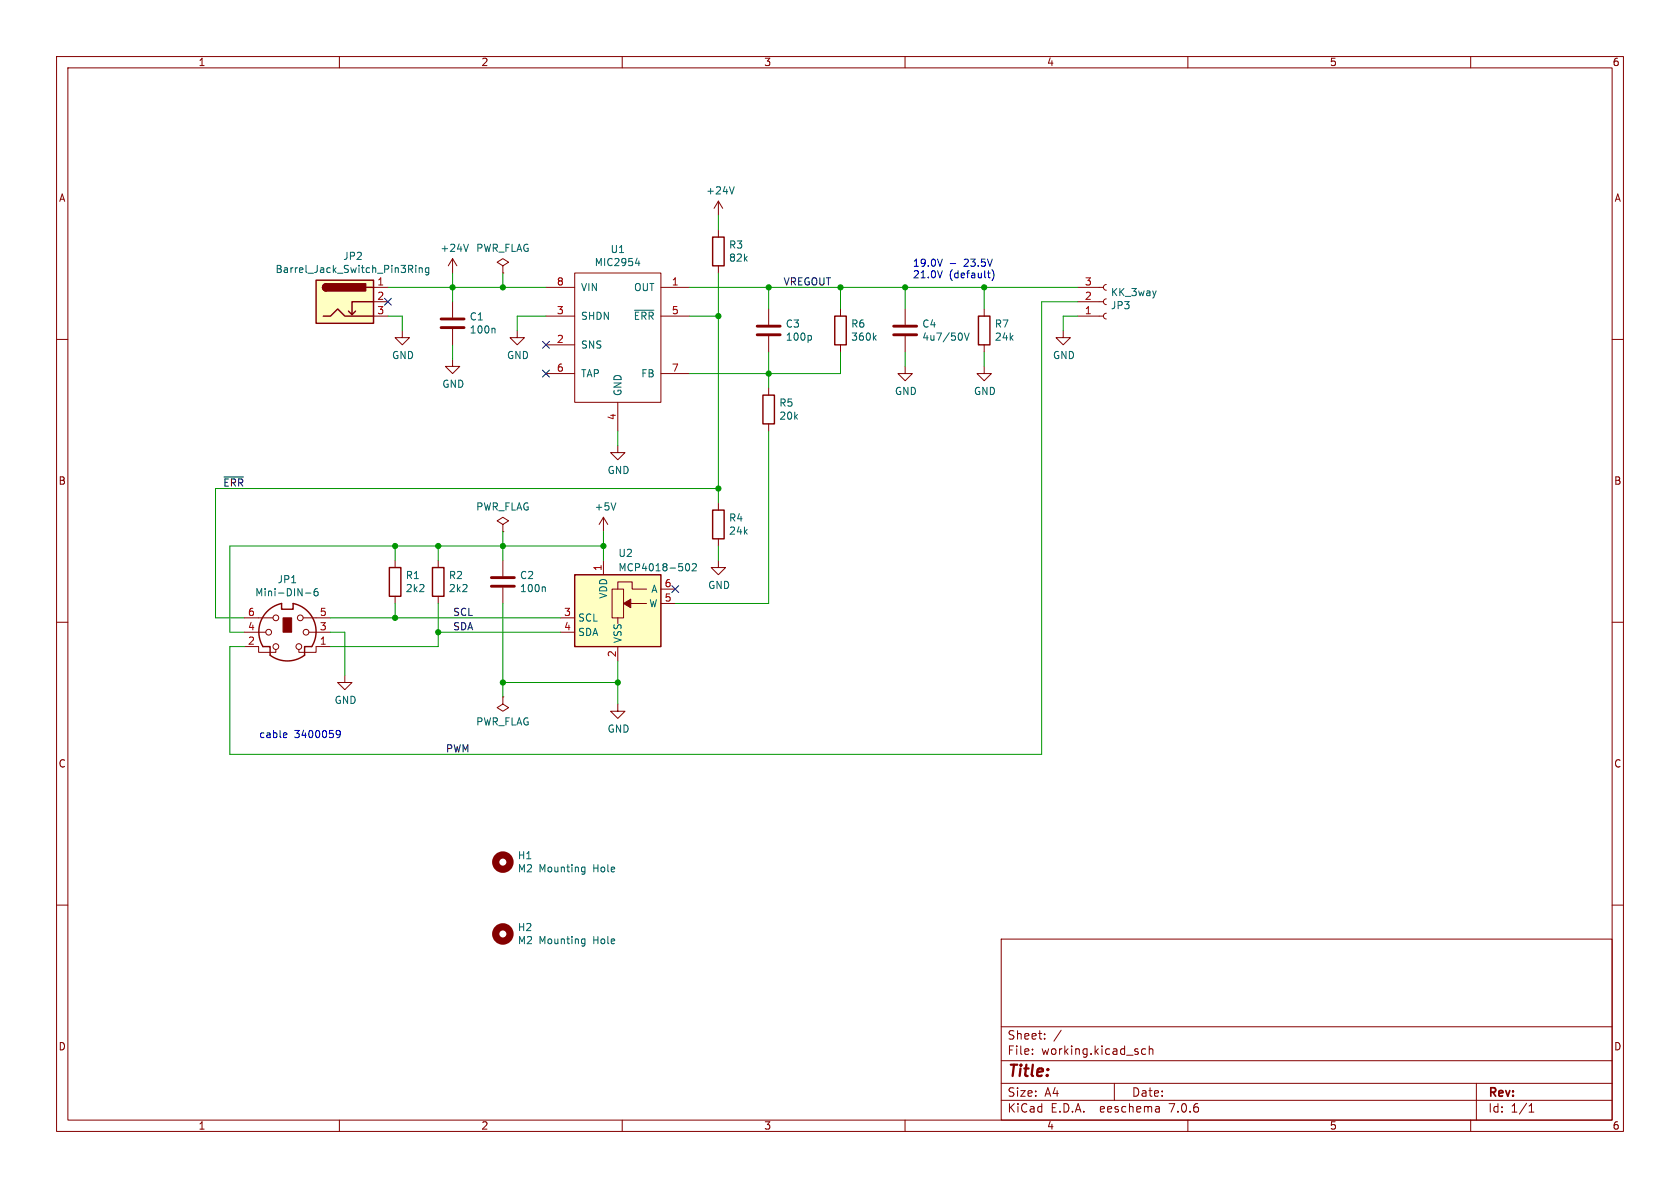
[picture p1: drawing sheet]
EESchema Schematic File Version 4
EELAYER 30 0
EELAYER END
$Descr A4 11693 8268
encoding utf-8
Sheet 1 1
Title ""
Date ""
Rev ""
Comp ""
Comment1 ""
Comment2 ""
Comment3 ""
Comment4 ""
$EndDescr
$Comp
L jakub:MIC2954 U1
U 1 1
P 4300 2100
F 0 "U1" H 4300 2465 50  0000 C CNN
F 1 "MIC2954" H 4300 2374 50  0000 C CNN
F 2 "Package_SO:SO-8_3.9x4.9mm_P1.27mm" H 4100 1900 50  0001 C CNN
F 3 "http://ww1.microchip.com/downloads/en/DeviceDoc/mic2954.pdf" H 4300 2373 50  0001 C CNN
F 4 "Farnell" H 4300 2150 60  0001 C CNN "Supplier"
F 5 "MIC2954-08YM" H 4300 2100 50  0001 C CNN "Part Number"
F 6 "Micrel" H 4300 2100 50  0001 C CNN "Manufacturer"
F 7 "SO-8" H 4300 2100 50  0001 C CNN "Package"
F 8 "2510052" H 4300 2100 50  0001 C CNN "Order Code"
F 9 "250mA low-dropout regulator" H 4300 2100 50  0001 C CNN "Note"
	1    4300 2100
	1    0    0    -1  
$EndComp
NoConn ~ 3800 2400
NoConn ~ 3800 2600
Wire Wire Line
	4300 3000 4300 3100
Wire Wire Line
	3800 2200 3600 2200
Wire Wire Line
	3600 2200 3600 2300
$Comp
L power:GND #PWR05
U 1 1
P 3600 2300
F 0 "#PWR05" H 3600 2050 50  0001 C CNN
F 1 "GND" H 3605 2127 50  0000 C CNN
F 2 "" H 3600 2300 50  0001 C CNN
F 3 "" H 3600 2300 50  0001 C CNN
	1    3600 2300
	1    0    0    -1  
$EndComp
$Comp
L power:GND #PWR07
U 1 1
P 4300 3100
F 0 "#PWR07" H 4300 2850 50  0001 C CNN
F 1 "GND" H 4305 2927 50  0000 C CNN
F 2 "" H 4300 3100 50  0001 C CNN
F 3 "" H 4300 3100 50  0001 C CNN
	1    4300 3100
	1    0    0    -1  
$EndComp
$Comp
L Device:C C3
U 1 1
P 5350 2300
F 0 "C3" H 5465 2346 50  0000 L CNN
F 1 "100p" H 5465 2255 50  0000 L CNN
F 2 "Capacitor_SMD:C_0603_1608Metric" H 5388 2150 50  0001 C CNN
F 3 "~" H 5350 2300 50  0001 C CNN
F 4 "MC0603B101K500CT" H 5350 2300 50  0001 C CNN "Part Number"
F 5 "Multicomp" H 5350 2300 50  0001 C CNN "Manufacturer"
F 6 "0603" H 5350 2300 50  0001 C CNN "Package"
F 7 "Farnell" H 5350 2300 50  0001 C CNN "Supplier"
F 8 "2627425" H 5350 2300 50  0001 C CNN "Order Code"
F 9 "100pF/50V 0603 ceramic capacitor X7R" H 5350 2300 50  0001 C CNN "Note"
	1    5350 2300
	1    0    0    -1  
$EndComp
Wire Wire Line
	5350 2150 5350 2000
Wire Wire Line
	5350 2000 4800 2000
Wire Wire Line
	5350 2450 5350 2600
Wire Wire Line
	5350 2600 4800 2600
$Comp
L Device:R R6
U 1 1
P 5850 2300
F 0 "R6" H 5920 2346 50  0000 L CNN
F 1 "360k" H 5920 2255 50  0000 L CNN
F 2 "Resistor_SMD:R_0603_1608Metric" V 5780 2300 50  0001 C CNN
F 3 "~" H 5850 2300 50  0001 C CNN
F 4 "360kΩ 100mW 0603 resistor" H 5850 2300 50  0001 C CNN "Note"
F 5 "MCWR06X3603FTL" H 5850 2300 50  0001 C CNN "Part Number"
F 6 "Multicomp" H 5850 2300 50  0001 C CNN "Manufacturer"
F 7 "0603" H 5850 2300 50  0001 C CNN "Package"
F 8 "Farnell" H 5850 2300 50  0001 C CNN "Supplier"
F 9 "2447347" H 5850 2300 50  0001 C CNN "Order Code"
	1    5850 2300
	1    0    0    -1  
$EndComp
Wire Wire Line
	5850 2150 5850 2000
Wire Wire Line
	5850 2000 5350 2000
Connection ~ 5350 2000
$Comp
L Device:R R5
U 1 1
P 5350 2850
F 0 "R5" H 5420 2896 50  0000 L CNN
F 1 "20k" H 5420 2805 50  0000 L CNN
F 2 "Resistor_SMD:R_0603_1608Metric" V 5280 2850 50  0001 C CNN
F 3 "~" H 5350 2850 50  0001 C CNN
F 4 "MCWR06X2002FTL" H 5350 2850 50  0001 C CNN "Part Number"
F 5 "Farnell" H 5350 2850 50  0001 C CNN "Manufacturer"
F 6 "0603" H 5350 2850 50  0001 C CNN "Package"
F 7 "Farnell" H 5350 2850 50  0001 C CNN "Supplier"
F 8 "2447293" H 5350 2850 50  0001 C CNN "Order Code"
F 9 "20kΩ 100mW 0603 resistor" H 5350 2850 50  0001 C CNN "Note"
	1    5350 2850
	1    0    0    -1  
$EndComp
Wire Wire Line
	5350 2600 5350 2700
Connection ~ 5350 2600
$Comp
L power:GND #PWR08
U 1 1
P 4300 4900
F 0 "#PWR08" H 4300 4650 50  0001 C CNN
F 1 "GND" H 4305 4727 50  0000 C CNN
F 2 "" H 4300 4900 50  0001 C CNN
F 3 "" H 4300 4900 50  0001 C CNN
	1    4300 4900
	1    0    0    -1  
$EndComp
$Comp
L Device:C C1
U 1 1
P 3150 2250
F 0 "C1" H 3265 2296 50  0000 L CNN
F 1 "100n" H 3265 2205 50  0000 L CNN
F 2 "Capacitor_SMD:C_0603_1608Metric" H 3188 2100 50  0001 C CNN
F 3 "~" H 3150 2250 50  0001 C CNN
F 4 "MC0603B104K500CT" H 3150 2250 50  0001 C CNN "Part Number"
F 5 "Multicomp" H 3150 2250 50  0001 C CNN "Manufacturer"
F 6 "0603" H 3150 2250 50  0001 C CNN "Package"
F 7 "Farnell" H 3150 2250 50  0001 C CNN "Supplier"
F 8 "1759122" H 3150 2250 50  0001 C CNN "Order Code"
F 9 "100nF/50V 0603 ceramic capacitor X7R" H 3150 2250 50  0001 C CNN "Note"
	1    3150 2250
	1    0    0    -1  
$EndComp
Wire Wire Line
	3800 2000 3500 2000
Wire Wire Line
	3150 2000 3150 2100
Wire Wire Line
	3150 2400 3150 2500
$Comp
L power:GND #PWR04
U 1 1
P 3150 2500
F 0 "#PWR04" H 3150 2250 50  0001 C CNN
F 1 "GND" H 3155 2327 50  0000 C CNN
F 2 "" H 3150 2500 50  0001 C CNN
F 3 "" H 3150 2500 50  0001 C CNN
	1    3150 2500
	1    0    0    -1  
$EndComp
$Comp
L power:+24V #PWR03
U 1 1
P 3150 1900
F 0 "#PWR03" H 3150 1750 50  0001 C CNN
F 1 "+24V" H 3165 2073 50  0000 C CNN
F 2 "" H 3150 1900 50  0001 C CNN
F 3 "" H 3150 1900 50  0001 C CNN
	1    3150 1900
	1    0    0    -1  
$EndComp
Wire Wire Line
	3150 1900 3150 2000
Connection ~ 3150 2000
$Comp
L Device:C C4
U 1 1
P 6300 2300
F 0 "C4" H 6415 2346 50  0000 L CNN
F 1 "4u7/50V" H 6415 2255 50  0000 L CNN
F 2 "Capacitor_SMD:C_1206_3216Metric" H 6338 2150 50  0001 C CNN
F 3 "~" H 6300 2300 50  0001 C CNN
F 4 "GRM31CR71H475KA12L" H 6300 2300 50  0001 C CNN "Part Number"
F 5 "Murata" H 6300 2300 50  0001 C CNN "Manufacturer"
F 6 "1206" H 6300 2300 50  0001 C CNN "Package"
F 7 "Farnell" H 6300 2300 50  0001 C CNN "Supplier"
F 8 "1735545" H 6300 2300 50  0001 C CNN "Order Code"
F 9 "4.7µF/50V X7R ceramic capacitor 1206" H 6300 2300 50  0001 C CNN "Note"
	1    6300 2300
	1    0    0    -1  
$EndComp
Wire Wire Line
	6300 2150 6300 2000
Wire Wire Line
	6300 2000 5850 2000
Connection ~ 5850 2000
Wire Wire Line
	6300 2450 6300 2550
$Comp
L power:GND #PWR011
U 1 1
P 6300 2550
F 0 "#PWR011" H 6300 2300 50  0001 C CNN
F 1 "GND" H 6305 2377 50  0000 C CNN
F 2 "" H 6300 2550 50  0001 C CNN
F 3 "" H 6300 2550 50  0001 C CNN
	1    6300 2550
	1    0    0    -1  
$EndComp
Wire Wire Line
	4300 4900 4300 4750
Wire Wire Line
	4700 4200 5350 4200
Wire Wire Line
	5350 3000 5350 4200
Wire Wire Line
	4200 3900 4200 3800
$Comp
L power:+5V #PWR06
U 1 1
P 4200 3700
F 0 "#PWR06" H 4200 3550 50  0001 C CNN
F 1 "+5V" H 4215 3873 50  0000 C CNN
F 2 "" H 4200 3700 50  0001 C CNN
F 3 "" H 4200 3700 50  0001 C CNN
	1    4200 3700
	1    0    0    -1  
$EndComp
$Comp
L Device:C C2
U 1 1
P 3500 4050
F 0 "C2" H 3615 4096 50  0000 L CNN
F 1 "100n" H 3615 4005 50  0000 L CNN
F 2 "Capacitor_SMD:C_0603_1608Metric" H 3538 3900 50  0001 C CNN
F 3 "~" H 3500 4050 50  0001 C CNN
F 4 "MC0603B104K500CT" H 3500 4050 50  0001 C CNN "Part Number"
F 5 "Multicomp" H 3500 4050 50  0001 C CNN "Manufacturer"
F 6 "0603" H 3500 4050 50  0001 C CNN "Package"
F 7 "Farnell" H 3500 4050 50  0001 C CNN "Supplier"
F 8 "1759122" H 3500 4050 50  0001 C CNN "Order Code"
F 9 "100nf/50V 0603 ceramic capacitor X7R" H 3500 4050 50  0001 C CNN "Note"
	1    3500 4050
	1    0    0    -1  
$EndComp
Wire Wire Line
	4200 3800 3500 3800
Connection ~ 4200 3800
Wire Wire Line
	4200 3800 4200 3700
Wire Wire Line
	3500 3900 3500 3800
Wire Wire Line
	3500 4750 4300 4750
Connection ~ 4300 4750
Wire Wire Line
	4300 4750 4300 4600
Connection ~ 3500 3800
Connection ~ 6300 2000
Wire Wire Line
	5350 2600 5850 2600
Wire Wire Line
	5850 2600 5850 2450
Text Notes 6350 1950 0    50   ~ 0
19.0V - 23.5V\n21.0V (default)
$Comp
L Connector:Mini-DIN-6 JP1
U 1 1
P 2000 4400
F 0 "JP1" H 2000 4767 50  0000 C CNN
F 1 "Mini-DIN-6" H 2000 4676 50  0000 C CNN
F 2 "jakub:MiniDIN6way" H 2000 4400 50  0001 C CNN
F 3 "http://service.powerdynamics.com/ec/Catalog17/Section%2011.pdf" H 2000 4400 50  0001 C CNN
F 4 "PSG01567" H 2000 4400 50  0001 C CNN "Part Number"
F 5 "Pro Signal" H 2000 4400 50  0001 C CNN "Manufacturer"
F 6 "Chassis" H 2000 4400 50  0001 C CNN "Package"
F 7 "Farnell" H 2000 4400 50  0001 C CNN "Supplier"
F 8 "1280671" H 2000 4400 50  0001 C CNN "Order Code"
F 9 "6way mini DIN Connector" H 2000 4400 50  0001 C CNN "Note"
	1    2000 4400
	1    0    0    -1  
$EndComp
Wire Wire Line
	2300 4300 2750 4300
Wire Wire Line
	2300 4500 3050 4500
Wire Wire Line
	3050 4500 3050 4400
Wire Wire Line
	3050 4400 3900 4400
Wire Wire Line
	2300 4400 2400 4400
Wire Wire Line
	2400 4400 2400 4700
Wire Wire Line
	3500 4200 3500 4750
$Comp
L power:GND #PWR01
U 1 1
P 2400 4700
F 0 "#PWR01" H 2400 4450 50  0001 C CNN
F 1 "GND" H 2405 4527 50  0000 C CNN
F 2 "" H 2400 4700 50  0001 C CNN
F 3 "" H 2400 4700 50  0001 C CNN
	1    2400 4700
	1    0    0    -1  
$EndComp
Wire Wire Line
	1700 4400 1600 4400
Wire Wire Line
	1600 4400 1600 3800
Wire Wire Line
	1600 3800 2750 3800
$Comp
L Potentiometer_Digital:MCP4018-xxxxLT U2
U 1 1
P 4300 4300
F 0 "U2" H 4300 4750 50  0000 L CNN
F 1 "MCP4018-502" H 4300 4650 50  0000 L CNN
F 2 "Package_TO_SOT_SMD:SOT-363_SC-70-6" H 4350 4050 50  0001 L CNN
F 3 "http://ww1.microchip.com/downloads/en/DeviceDoc/22147a.pdf" H 4350 3750 50  0001 L CNN
F 4 "MCP4018T-502E/LT" H 4300 4300 50  0001 C CNN "Part Number"
F 5 "Microchip" H 4300 4300 50  0001 C CNN "Manufacturer"
F 6 "SC70-6" H 4300 4300 50  0001 C CNN "Package"
F 7 "Farnell" H 4300 4300 50  0001 C CNN "Supplier"
F 8 "1800210" H 4300 4300 50  0001 C CNN "Order Code"
F 9 "7-bit single I2C digital POT with volatile memory" H 4300 4300 50  0001 C CNN "Note"
	1    4300 4300
	1    0    0    -1  
$EndComp
NoConn ~ 4700 4100
Text Notes 1800 5150 0    50   ~ 0
cable 3400059
Wire Wire Line
	2700 2000 3150 2000
$Comp
L Connector:Barrel_Jack_Switch_Pin3Ring JP2
U 1 1
P 2400 2100
F 0 "JP2" H 2457 2417 50  0000 C CNN
F 1 "Barrel_Jack_Switch_Pin3Ring" H 2457 2326 50  0000 C CNN
F 2 "jakub:2.1mmBarrelJackTop" H 2450 2060 50  0001 C CNN
F 3 "~" H 2450 2060 50  0001 C CNN
F 4 "FC681473" H 2400 2100 50  0001 C CNN "Part Number"
F 5 "Cliff Electronic" H 2400 2100 50  0001 C CNN "Manufacturer"
F 6 "Chassis" H 2400 2100 50  0001 C CNN "Package"
F 7 "Farnell" H 2400 2100 50  0001 C CNN "Supplier"
F 8 "2353931" H 2400 2100 50  0001 C CNN "Order Code"
F 9 "2.1mm panel mounting DC socket" H 2400 2100 50  0001 C CNN "Note"
	1    2400 2100
	1    0    0    -1  
$EndComp
NoConn ~ 2700 2100
Wire Wire Line
	2700 2200 2800 2200
Wire Wire Line
	2800 2200 2800 2300
$Comp
L power:GND #PWR02
U 1 1
P 2800 2300
F 0 "#PWR02" H 2800 2050 50  0001 C CNN
F 1 "GND" H 2805 2127 50  0000 C CNN
F 2 "" H 2800 2300 50  0001 C CNN
F 3 "" H 2800 2300 50  0001 C CNN
	1    2800 2300
	1    0    0    -1  
$EndComp
Wire Wire Line
	6300 2000 6850 2000
Wire Wire Line
	7500 2200 7400 2200
Wire Wire Line
	7400 2200 7400 2300
$Comp
L power:GND #PWR013
U 1 1
P 7400 2300
F 0 "#PWR013" H 7400 2050 50  0001 C CNN
F 1 "GND" H 7405 2127 50  0000 C CNN
F 2 "" H 7400 2300 50  0001 C CNN
F 3 "" H 7400 2300 50  0001 C CNN
	1    7400 2300
	1    0    0    -1  
$EndComp
Wire Wire Line
	7500 2100 7250 2100
Wire Wire Line
	7250 2100 7250 5250
Wire Wire Line
	7250 5250 1600 5250
Wire Wire Line
	1600 5250 1600 4500
Wire Wire Line
	1600 4500 1700 4500
$Comp
L power:PWR_FLAG #FLG01
U 1 1
P 3500 1900
F 0 "#FLG01" H 3500 1975 50  0001 C CNN
F 1 "PWR_FLAG" H 3500 2073 50  0000 C CNN
F 2 "" H 3500 1900 50  0001 C CNN
F 3 "~" H 3500 1900 50  0001 C CNN
	1    3500 1900
	1    0    0    -1  
$EndComp
Wire Wire Line
	3500 1900 3500 2000
Connection ~ 3500 2000
Wire Wire Line
	3500 2000 3150 2000
$Comp
L power:PWR_FLAG #FLG02
U 1 1
P 3500 3700
F 0 "#FLG02" H 3500 3775 50  0001 C CNN
F 1 "PWR_FLAG" H 3500 3873 50  0000 C CNN
F 2 "" H 3500 3700 50  0001 C CNN
F 3 "~" H 3500 3700 50  0001 C CNN
	1    3500 3700
	1    0    0    -1  
$EndComp
Wire Wire Line
	3500 3700 3500 3800
$Comp
L power:PWR_FLAG #FLG03
U 1 1
P 3500 4850
F 0 "#FLG03" H 3500 4925 50  0001 C CNN
F 1 "PWR_FLAG" H 3500 5023 50  0000 C CNN
F 2 "" H 3500 4850 50  0001 C CNN
F 3 "~" H 3500 4850 50  0001 C CNN
	1    3500 4850
	-1   0    0    1   
$EndComp
Wire Wire Line
	3500 4850 3500 4750
Connection ~ 3500 4750
$Comp
L Device:R R3
U 1 1
P 5000 1750
F 0 "R3" H 5070 1796 50  0000 L CNN
F 1 "82k" H 5070 1705 50  0000 L CNN
F 2 "Resistor_SMD:R_0603_1608Metric" V 4930 1750 50  0001 C CNN
F 3 "~" H 5000 1750 50  0001 C CNN
F 4 "MCWR06X8202FTL" H 5000 1750 50  0001 C CNN "Part Number"
F 5 "Multicomp" H 5000 1750 50  0001 C CNN "Manufacturer"
F 6 "0603" H 5000 1750 50  0001 C CNN "Package"
F 7 "Farnell" H 5000 1750 50  0001 C CNN "Supplier"
F 8 "2447438" H 5000 1750 50  0001 C CNN "Order Code"
F 9 "82kΩ 100mW 0603 resistor" H 5000 1750 50  0001 C CNN "Note"
	1    5000 1750
	1    0    0    -1  
$EndComp
Wire Wire Line
	5000 1600 5000 1500
$Comp
L power:+24V #PWR09
U 1 1
P 5000 1500
F 0 "#PWR09" H 5000 1350 50  0001 C CNN
F 1 "+24V" H 5015 1673 50  0000 C CNN
F 2 "" H 5000 1500 50  0001 C CNN
F 3 "" H 5000 1500 50  0001 C CNN
	1    5000 1500
	1    0    0    -1  
$EndComp
$Comp
L Device:R R4
U 1 1
P 5000 3650
F 0 "R4" H 5070 3696 50  0000 L CNN
F 1 "24k" H 5070 3605 50  0000 L CNN
F 2 "Resistor_SMD:R_0603_1608Metric" V 4930 3650 50  0001 C CNN
F 3 "~" H 5000 3650 50  0001 C CNN
F 4 "20kΩ 100mW 0603 resistor" H 5000 3650 50  0001 C CNN "Note"
F 5 "MCWR06X2002FTL" H 5000 3650 50  0001 C CNN "Part Number"
F 6 "Multicomp" H 5000 3650 50  0001 C CNN "Manufacturer"
F 7 "0603" H 5000 3650 50  0001 C CNN "Package"
F 8 "Farnell" H 5000 3650 50  0001 C CNN "Supplier"
F 9 "2447293" H 5000 3650 50  0001 C CNN "Order Code"
	1    5000 3650
	1    0    0    -1  
$EndComp
Wire Wire Line
	1700 4300 1500 4300
Wire Wire Line
	1500 4300 1500 3400
Wire Wire Line
	1500 3400 5000 3400
Wire Wire Line
	4800 2200 5000 2200
Connection ~ 5000 2200
Wire Wire Line
	5000 2200 5000 1900
Wire Wire Line
	5000 3800 5000 3900
$Comp
L power:GND #PWR010
U 1 1
P 5000 3900
F 0 "#PWR010" H 5000 3650 50  0001 C CNN
F 1 "GND" H 5005 3727 50  0000 C CNN
F 2 "" H 5000 3900 50  0001 C CNN
F 3 "" H 5000 3900 50  0001 C CNN
	1    5000 3900
	1    0    0    -1  
$EndComp
Text Label 1550 3400 0    50   ~ 0
~ERR
Text Label 5450 2000 0    50   ~ 0
VREGOUT
Text Label 3150 4300 0    50   ~ 0
SCL
Text Label 3150 4400 0    50   ~ 0
SDA
Text Label 3100 5250 0    50   ~ 0
PWM
$Comp
L Device:R R7
U 1 1
P 6850 2300
F 0 "R7" H 6920 2346 50  0000 L CNN
F 1 "24k" H 6920 2255 50  0000 L CNN
F 2 "Resistor_SMD:R_0603_1608Metric" V 6780 2300 50  0001 C CNN
F 3 "~" H 6850 2300 50  0001 C CNN
F 4 "24kΩ 100mW 0603 resistor" H 6850 2300 50  0001 C CNN "Note"
F 5 "MCWR06X2402FTL" H 6850 2300 50  0001 C CNN "Part Number"
F 6 "Multicomp" H 6850 2300 50  0001 C CNN "Manufacturer"
F 7 "0603" H 6850 2300 50  0001 C CNN "Package"
F 8 "Farnell" H 6850 2300 50  0001 C CNN "Supplier"
F 9 "2447308" H 6850 2300 50  0001 C CNN "Order Code"
	1    6850 2300
	1    0    0    -1  
$EndComp
Wire Wire Line
	6850 2150 6850 2000
Connection ~ 6850 2000
Wire Wire Line
	6850 2000 7500 2000
Wire Wire Line
	6850 2450 6850 2550
$Comp
L power:GND #PWR012
U 1 1
P 6850 2550
F 0 "#PWR012" H 6850 2300 50  0001 C CNN
F 1 "GND" H 6855 2377 50  0000 C CNN
F 2 "" H 6850 2550 50  0001 C CNN
F 3 "" H 6850 2550 50  0001 C CNN
	1    6850 2550
	1    0    0    -1  
$EndComp
$Comp
L Mechanical:MountingHole H1
U 1 1
P 3500 6000
F 0 "H1" H 3600 6046 50  0000 L CNN
F 1 "M2 Mounting Hole" H 3600 5955 50  0000 L CNN
F 2 "MountingHole:MountingHole_2.2mm_M2" H 3500 6000 50  0001 C CNN
F 3 "~" H 3500 6000 50  0001 C CNN
	1    3500 6000
	1    0    0    -1  
$EndComp
$Comp
L Mechanical:MountingHole H2
U 1 1
P 3500 6500
F 0 "H2" H 3600 6546 50  0000 L CNN
F 1 "M2 Mounting Hole" H 3600 6455 50  0000 L CNN
F 2 "MountingHole:MountingHole_2.2mm_M2" H 3500 6500 50  0001 C CNN
F 3 "~" H 3500 6500 50  0001 C CNN
	1    3500 6500
	1    0    0    -1  
$EndComp
$Comp
L Connector:Conn_01x03_Female JP3
U 1 1
P 7700 2100
F 0 "JP3" H 7728 2126 50  0000 L CNN
F 1 "KK_3way" H 7728 2035 50  0000 L CNN
F 2 "Connector_Molex:Molex_KK-254_AE-6410-03A_1x03_P2.54mm_Vertical" H 7700 2100 50  0001 C CNN
F 3 "~" H 7700 2100 50  0001 C CNN
F 4 "22-27-2031" H 7700 2100 50  0001 C CNN "Part Number"
F 5 "Molex" H 7700 2100 50  0001 C CNN "Manufacturer"
F 6 "2.54mm" H 7700 2100 50  0001 C CNN "Package"
F 7 "Farnell" H 7700 2100 50  0001 C CNN "Supplier"
F 8 "9731156" H 7700 2100 50  0001 C CNN "Order Code"
F 9 "KK 254 Wire-to-Board Header" H 7700 2100 50  0001 C CNN "Note"
	1    7700 2100
	1    0    0    1   
$EndComp
Wire Wire Line
	5000 2200 5000 3400
$Comp
L Device:R R1
U 1 1
P 2750 4050
F 0 "R1" H 2820 4096 50  0000 L CNN
F 1 "2k2" H 2820 4005 50  0000 L CNN
F 2 "Resistor_SMD:R_0603_1608Metric" V 2680 4050 50  0001 C CNN
F 3 "~" H 2750 4050 50  0001 C CNN
F 4 "2.2kΩ 100mW 0603 resistor" H 2750 4050 50  0001 C CNN "Note"
F 5 "MCWR06X2201FTL" H 2750 4050 50  0001 C CNN "Part Number"
F 6 "Multicomp" H 2750 4050 50  0001 C CNN "Manufacturer"
F 7 "0603" H 2750 4050 50  0001 C CNN "Package"
F 8 "Farnell" H 2750 4050 50  0001 C CNN "Supplier"
F 9 "2447320" H 2750 4050 50  0001 C CNN "Order Code"
	1    2750 4050
	1    0    0    -1  
$EndComp
Wire Wire Line
	2750 3900 2750 3800
Connection ~ 2750 3800
Wire Wire Line
	2750 3800 3050 3800
Wire Wire Line
	3050 3900 3050 3800
Connection ~ 3050 3800
Wire Wire Line
	3050 3800 3500 3800
Wire Wire Line
	3050 4200 3050 4400
Connection ~ 3050 4400
Wire Wire Line
	2750 4200 2750 4300
Connection ~ 2750 4300
Wire Wire Line
	2750 4300 3900 4300
$Comp
L Device:R R2
U 1 1
P 3050 4050
F 0 "R2" H 3120 4096 50  0000 L CNN
F 1 "2k2" H 3120 4005 50  0000 L CNN
F 2 "Resistor_SMD:R_0603_1608Metric" V 2980 4050 50  0001 C CNN
F 3 "~" H 3050 4050 50  0001 C CNN
F 4 "2.2kΩ 100mW 0603 resistor" H 3050 4050 50  0001 C CNN "Note"
F 5 "MCWR06X2201FTL" H 3050 4050 50  0001 C CNN "Part Number"
F 6 "Multicomp" H 3050 4050 50  0001 C CNN "Manufacturer"
F 7 "0603" H 3050 4050 50  0001 C CNN "Package"
F 8 "Farnell" H 3050 4050 50  0001 C CNN "Supplier"
F 9 "2447320" H 3050 4050 50  0001 C CNN "Order Code"
	1    3050 4050
	1    0    0    -1  
$EndComp
Connection ~ 5000 3400
Wire Wire Line
	5000 3400 5000 3500
$EndSCHEMATC
